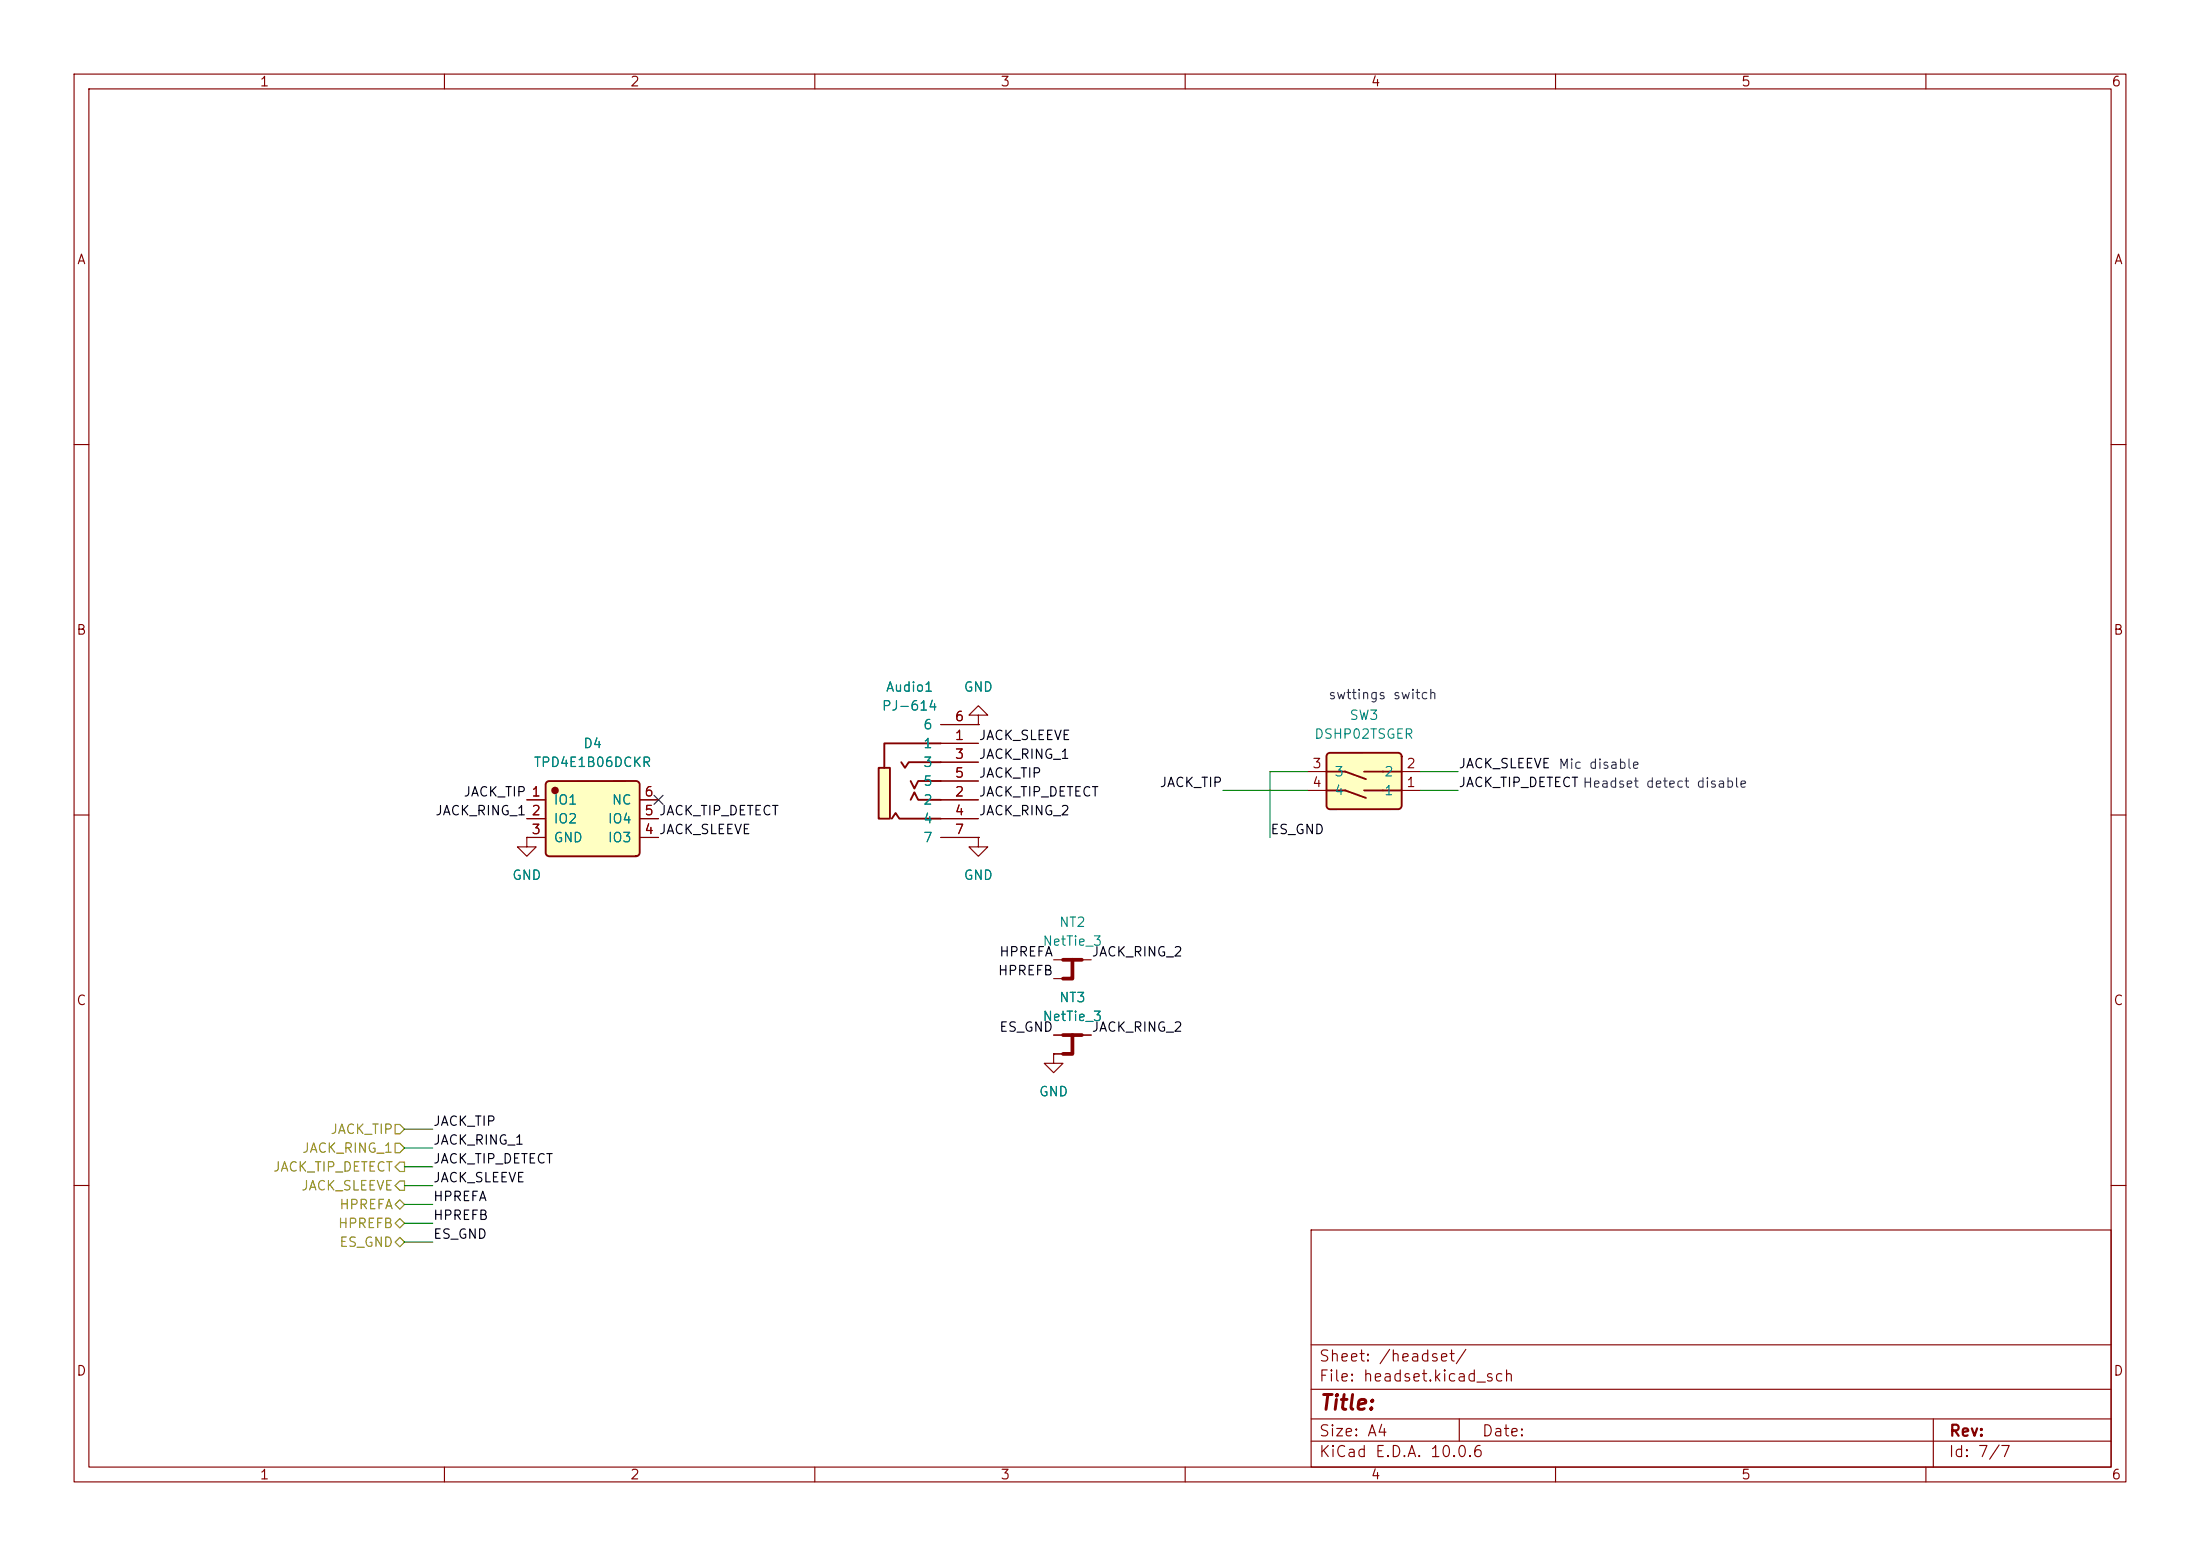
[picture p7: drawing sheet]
(kicad_sch
 (version 20260306)
 (generator "eeschema")
 (generator_version "10.0")
 (paper "A4")
 (lib_symbols
  (symbol "Device:NetTie_3"
   (pin_numbers (hide yes))
   (pin_names
    (offset 0) (hide yes)) (exclude_from_sim no) (in_bom no) (on_board yes)
   (in_pos_files yes)
   (duplicate_pin_numbers_are_jumpers no)
   (property "Reference" "NT" (at 0 1.27 0) (show_name no) (do_not_autoplace no) (effects (font (size 1.27 1.27))))
   (property "Value" "NetTie_3" (at 0 -3.81 0) (show_name no) (do_not_autoplace no) (effects (font (size 1.27 1.27))))
   (property "Footprint" "" (at 0 0 0) (show_name no) (do_not_autoplace no) (hide yes) (effects (font (size 1.27 1.27))))
   (property "Datasheet" "" (at 0 0 0) (show_name no) (do_not_autoplace no) (hide yes) (effects (font (size 1.27 1.27))))
   (property "Description" "Net tie, 3 pins" (at 0 0 0) (show_name no) (do_not_autoplace no) (hide yes) (effects (font (size 1.27 1.27))))
   (symbol "NetTie_3_0_1"
    (polyline (pts (xy -1.27 0) (xy 1.27 0)) (stroke (width 0.508) (type default)) (fill (type none)))
    (polyline (pts (xy 0 0) (xy 0 -2.54) (xy -1.27 -2.54)) (stroke (width 0.508) (type default)) (fill (type none))))
   (symbol "NetTie_3_1_1"
    (pin passive line (at -2.54 0 0) (length 2.54) (name "1" (effects (font (size 1.27 1.27)))) (number "1" (effects (font (size 1.27 1.27)))))
    (pin passive line (at 2.54 0 180) (length 2.54) (name "2" (effects (font (size 1.27 1.27)))) (number "2" (effects (font (size 1.27 1.27)))))
    (pin passive line (at -2.54 -2.54 0) (length 2.54) (name "3" (effects (font (size 1.27 1.27)))) (number "3" (effects (font (size 1.27 1.27))))))
   (embedded_fonts no))
  (symbol "JLCImport:DSHP02TSGER"
   (pin_names
    (offset 1.016)) (exclude_from_sim no) (in_bom yes) (on_board yes)
   (in_pos_files yes)
   (duplicate_pin_numbers_are_jumpers no)
   (property "Reference" "SW" (at 0 9.62 0) (show_name no) (do_not_autoplace no) (effects (font (size 1.27 1.27))))
   (property "Value" "DSHP02TSGER" (at 0 -9.62 0) (show_name no) (do_not_autoplace no) (effects (font (size 1.27 1.27))))
   (property "Footprint" "JLCImport:DSHP02TSGER" (at 0 0 0) (show_name no) (do_not_autoplace no) (hide yes) (effects (font (size 1.27 1.27))))
   (property "Datasheet" "https://item.szlcsc.com/341359.html" (at 0 0 0) (show_name no) (do_not_autoplace no) (hide yes) (effects (font (size 1.27 1.27))))
   (property "Description" "DSHP02TSGER; SW-SMD_DSHP02TSGER; 康深" (at 0 0 0) (show_name no) (do_not_autoplace no) (hide yes) (effects (font (size 1.27 1.27))))
   (property "LCSC" "C3293142" (at 0 0 0) (show_name no) (do_not_autoplace no) (hide yes) (effects (font (size 1.27 1.27))))
   (property "Manufacturer" "康深" (at 0 0 0) (show_name no) (do_not_autoplace no) (hide yes) (effects (font (size 1.27 1.27))))
   (property "Manufacturer Part" "DSHP02TSGER" (at 0 0 0) (show_name no) (do_not_autoplace no) (hide yes) (effects (font (size 1.27 1.27))))
   (symbol "DSHP02TSGER_0_1"
    (polyline (pts (xy -2.54 5.08) (xy -2.54 2.54)) (stroke (width 0.254) (type solid)) (fill (type none)))
    (polyline (pts (xy -2.54 2.54) (xy -3.556 -0.254)) (stroke (width 0.254) (type solid)) (fill (type none)))
    (polyline (pts (xy -2.54 -2.54) (xy -2.54 0)) (stroke (width 0.254) (type solid)) (fill (type none)))
    (polyline (pts (xy -2.54 -2.54) (xy -2.54 -5.08)) (stroke (width 0.254) (type solid)) (fill (type none)))
    (polyline (pts (xy 0 5.08) (xy 0 2.54)) (stroke (width 0.254) (type solid)) (fill (type none)))
    (polyline (pts (xy 0 2.54) (xy -1.016 -0.254)) (stroke (width 0.254) (type solid)) (fill (type none)))
    (polyline (pts (xy 0 -2.54) (xy 0 0)) (stroke (width 0.254) (type solid)) (fill (type none)))
    (polyline (pts (xy 0 -2.54) (xy 0 -5.08)) (stroke (width 0.254) (type solid)) (fill (type none)))
    (polyline (pts (xy 2.032 -5.08) (xy 2.1311 -5.0702) (xy 2.2264 -5.0413) (xy 2.3142 -4.9944) (xy 2.3912 -4.9312) (xy 2.4544 -4.8542) (xy 2.5013 -4.7664) (xy 2.5302 -4.6711) (xy 2.54 -4.572) (xy 2.5302 4.6711) (xy 2.5013 4.7664) (xy 2.4544 4.8542) (xy 2.3912 4.9312) (xy 2.3142 4.9944) (xy 2.2264 5.0413) (xy 2.1311 5.0702) (xy 2.032 5.08) (xy -4.6711 5.0702) (xy -4.7664 5.0413) (xy -4.8542 4.9944) (xy -4.9312 4.9312) (xy -4.9944 4.8542) (xy -5.0413 4.7664) (xy -5.0702 4.6711) (xy -5.08 4.572) (xy -5.0702 -4.6711) (xy -5.0413 -4.7664) (xy -4.9944 -4.8542) (xy -4.9312 -4.9312) (xy -4.8542 -4.9944) (xy -4.7664 -5.0413) (xy -4.6711 -5.0702) (xy -4.572 -5.08) (xy 2.032 -5.08)) (stroke (width 0.254) (type solid)) (fill (type background)))
    (pin unspecified line (at -2.54 -7.62 90) (length 2.54) (name "1" (effects (font (size 1.27 1.27)))) (number "1" (effects (font (size 1.27 1.27)))))
    (pin unspecified line (at 0 -7.62 90) (length 2.54) (name "2" (effects (font (size 1.27 1.27)))) (number "2" (effects (font (size 1.27 1.27)))))
    (pin unspecified line (at 0 7.62 270) (length 2.54) (name "3" (effects (font (size 1.27 1.27)))) (number "3" (effects (font (size 1.27 1.27)))))
    (pin unspecified line (at -2.54 7.62 270) (length 2.54) (name "4" (effects (font (size 1.27 1.27)))) (number "4" (effects (font (size 1.27 1.27))))))
   (embedded_fonts no))
  (symbol "JLCImport:PJ-614"
   (pin_names
    (offset 1.016)) (exclude_from_sim no) (in_bom yes) (on_board yes)
   (in_pos_files yes)
   (duplicate_pin_numbers_are_jumpers no)
   (property "Reference" "Audio" (at 0 8.35 0) (show_name no) (do_not_autoplace no) (effects (font (size 1.27 1.27))))
   (property "Value" "PJ-614" (at 0 -10.89 0) (show_name no) (do_not_autoplace no) (effects (font (size 1.27 1.27))))
   (property "Footprint" "JLCImport:PJ-614" (at 0 0 0) (show_name no) (do_not_autoplace no) (hide yes) (effects (font (size 1.27 1.27))))
   (property "Datasheet" "https://www.lcsc.com/datasheet/lcsc_datasheet_2108131730_Korean-Hroparts-Elec-PJ-614_C145801.pdf" (at 0 0 0) (show_name no) (do_not_autoplace no) (hide yes) (effects (font (size 1.27 1.27))))
   (property "Description" "12V 1A 3.5mm Headphone Jack Copper alloy Gold SMD Audio Connectors ROHS" (at 0 0 0) (show_name no) (do_not_autoplace no) (hide yes) (effects (font (size 1.27 1.27))))
   (property "LCSC" "C145801" (at 0 0 0) (show_name no) (do_not_autoplace no) (hide yes) (effects (font (size 1.27 1.27))))
   (property "Manufacturer" "Korean Hroparts Elec" (at 0 0 0) (show_name no) (do_not_autoplace no) (hide yes) (effects (font (size 1.27 1.27))))
   (property "Manufacturer Part" "PJ-614" (at 0 0 0) (show_name no) (do_not_autoplace no) (hide yes) (effects (font (size 1.27 1.27))))
   (symbol "PJ-614_0_1"
    (rectangle (start -7.112 0.508) (end -5.588 -6.35) (stroke (width 0.254) (type solid)) (fill (type background)))
    (polyline (pts (xy 1.27 3.81) (xy -6.35 3.81) (xy -6.35 0.508)) (stroke (width 0.254) (type solid)) (fill (type none)))
    (polyline (pts (xy 1.27 1.27) (xy -3.048 1.27) (xy -3.556 0.508) (xy -4.064 1.27)) (stroke (width 0.254) (type solid)) (fill (type none)))
    (polyline (pts (xy 1.27 -1.27) (xy -1.778 -1.27) (xy -2.286 -2.286) (xy -2.794 -1.27)) (stroke (width 0.254) (type solid)) (fill (type none)))
    (polyline (pts (xy 1.27 -3.81) (xy -1.778 -3.81) (xy -2.286 -2.794) (xy -2.794 -3.81)) (stroke (width 0.254) (type solid)) (fill (type none)))
    (polyline (pts (xy 1.27 -6.35) (xy -4.318 -6.35) (xy -4.826 -5.588) (xy -5.334 -6.35)) (stroke (width 0.254) (type solid)) (fill (type none)))
    (pin unspecified line (at 6.35 3.81 180) (length 5.08) (name "1" (effects (font (size 1.27 1.27)))) (number "1" (effects (font (size 1.27 1.27)))))
    (pin unspecified line (at 6.35 -3.81 180) (length 5.08) (name "2" (effects (font (size 1.27 1.27)))) (number "2" (effects (font (size 1.27 1.27)))))
    (pin unspecified line (at 6.35 1.27 180) (length 5.08) (name "3" (effects (font (size 1.27 1.27)))) (number "3" (effects (font (size 1.27 1.27)))))
    (pin unspecified line (at 6.35 -6.35 180) (length 5.08) (name "4" (effects (font (size 1.27 1.27)))) (number "4" (effects (font (size 1.27 1.27)))))
    (pin unspecified line (at 6.35 -1.27 180) (length 5.08) (name "5" (effects (font (size 1.27 1.27)))) (number "5" (effects (font (size 1.27 1.27)))))
    (pin unspecified line (at 6.35 6.35 180) (length 5.08) (name "6" (effects (font (size 1.27 1.27)))) (number "6" (effects (font (size 1.27 1.27)))))
    (pin unspecified line (at 6.35 -8.89 180) (length 5.08) (name "7" (effects (font (size 1.27 1.27)))) (number "7" (effects (font (size 1.27 1.27))))))
   (embedded_fonts no))
  (symbol "JLCImport:TPD4E1B06DCKR"
   (pin_names
    (offset 1.016)) (exclude_from_sim no) (in_bom yes) (on_board yes)
   (in_pos_files yes)
   (duplicate_pin_numbers_are_jumpers no)
   (property "Reference" "D" (at 0 7.08 0) (show_name no) (do_not_autoplace no) (effects (font (size 1.27 1.27))))
   (property "Value" "TPD4E1B06DCKR" (at 0 -7.08 0) (show_name no) (do_not_autoplace no) (effects (font (size 1.27 1.27))))
   (property "Footprint" "JLCImport:TPD4E1B06DCKR" (at 0 0 0) (show_name no) (do_not_autoplace no) (hide yes) (effects (font (size 1.27 1.27))))
   (property "Datasheet" "https://www.lcsc.com/datasheet/lcsc_datasheet_2303021030_Texas-Instruments-TPD4E1B06DCKR_C840093.pdf" (at 0 0 0) (show_name no) (do_not_autoplace no) (hide yes) (effects (font (size 1.27 1.27))))
   (property "Description" "-40℃~+125℃ 0.7pF 14.5V 3A@8/20us 45W@8/20us 5.5V 500pA 7V Bidirectional ESD Four channels IEC 61000-4-2、IEC 61000-4-5 SC-70-6 ESD and Surge Protection (TVS/ESD) ROHS" (at 0 0 0) (show_name no) (do_not_autoplace no) (hide yes) (effects (font (size 1.27 1.27))))
   (property "LCSC" "C840093" (at 0 0 0) (show_name no) (do_not_autoplace no) (hide yes) (effects (font (size 1.27 1.27))))
   (property "Manufacturer" "Texas Instruments" (at 0 0 0) (show_name no) (do_not_autoplace no) (hide yes) (effects (font (size 1.27 1.27))))
   (property "Manufacturer Part" "TPD4E1B06DCKR" (at 0 0 0) (show_name no) (do_not_autoplace no) (hide yes) (effects (font (size 1.27 1.27))))
   (symbol "TPD4E1B06DCKR_0_1"
    (circle (center -5.08 3.81) (radius 0.381) (stroke (width 0.254) (type solid)) (fill (type outline)))
    (polyline (pts (xy 5.842 -5.08) (xy 5.9411 -5.0702) (xy 6.0364 -5.0413) (xy 6.1242 -4.9944) (xy 6.2012 -4.9312) (xy 6.2644 -4.8542) (xy 6.3113 -4.7664) (xy 6.3402 -4.6711) (xy 6.35 -4.572) (xy 6.3402 4.6711) (xy 6.3113 4.7664) (xy 6.2644 4.8542) (xy 6.2012 4.9312) (xy 6.1242 4.9944) (xy 6.0364 5.0413) (xy 5.9411 5.0702) (xy 5.842 5.08) (xy -5.9411 5.0702) (xy -6.0364 5.0413) (xy -6.1242 4.9944) (xy -6.2012 4.9312) (xy -6.2644 4.8542) (xy -6.3113 4.7664) (xy -6.3402 4.6711) (xy -6.35 4.572) (xy -6.3402 -4.6711) (xy -6.3113 -4.7664) (xy -6.2644 -4.8542) (xy -6.2012 -4.9312) (xy -6.1242 -4.9944) (xy -6.0364 -5.0413) (xy -5.9411 -5.0702) (xy -5.842 -5.08) (xy 5.842 -5.08)) (stroke (width 0.254) (type solid)) (fill (type background)))
    (pin unspecified line (at -8.89 2.54 0) (length 2.54) (name "IO1" (effects (font (size 1.27 1.27)))) (number "1" (effects (font (size 1.27 1.27)))))
    (pin unspecified line (at -8.89 0 0) (length 2.54) (name "IO2" (effects (font (size 1.27 1.27)))) (number "2" (effects (font (size 1.27 1.27)))))
    (pin unspecified line (at -8.89 -2.54 0) (length 2.54) (name "GND" (effects (font (size 1.27 1.27)))) (number "3" (effects (font (size 1.27 1.27)))))
    (pin unspecified line (at 8.89 -2.54 180) (length 2.54) (name "IO3" (effects (font (size 1.27 1.27)))) (number "4" (effects (font (size 1.27 1.27)))))
    (pin unspecified line (at 8.89 0 180) (length 2.54) (name "IO4" (effects (font (size 1.27 1.27)))) (number "5" (effects (font (size 1.27 1.27)))))
    (pin unspecified line (at 8.89 2.54 180) (length 2.54) (name "NC" (effects (font (size 1.27 1.27)))) (number "6" (effects (font (size 1.27 1.27))))))
   (embedded_fonts no))
  (symbol "power:GND"
   (power global)
   (pin_numbers (hide yes))
   (pin_names
    (offset 0) (hide yes)) (exclude_from_sim no) (in_bom yes) (on_board yes)
   (in_pos_files yes)
   (duplicate_pin_numbers_are_jumpers no)
   (property "Reference" "#PWR" (at 0 -6.35 0) (show_name no) (do_not_autoplace no) (hide yes) (effects (font (size 1.27 1.27))))
   (property "Value" "GND" (at 0 -3.81 0) (show_name no) (do_not_autoplace no) (effects (font (size 1.27 1.27))))
   (property "Footprint" "" (at 0 0 0) (show_name no) (do_not_autoplace no) (hide yes) (effects (font (size 1.27 1.27))))
   (property "Datasheet" "" (at 0 0 0) (show_name no) (do_not_autoplace no) (hide yes) (effects (font (size 1.27 1.27))))
   (property "Description" "Power symbol creates a global label with name \"GND\" , ground" (at 0 0 0) (show_name no) (do_not_autoplace no) (hide yes) (effects (font (size 1.27 1.27))))
   (symbol "GND_0_1"
    (polyline (pts (xy 0 0) (xy 0 -1.27) (xy 1.27 -1.27) (xy 0 -2.54) (xy -1.27 -1.27) (xy 0 -1.27)) (stroke (width 0) (type default)) (fill (type none))))
   (symbol "GND_1_1"
    (pin power_in line (at 0 0 270) (length 0) (name "" (effects (font (size 1.27 1.27)))) (number "1" (effects (font (size 1.27 1.27))))))
   (embedded_fonts no)))
 (text "Headset detect disable"
  (exclude_from_sim no)
  (at 224.79 105.918 0)
  (effects (font (size 1.27 1.27))))
 (text "swttings switch"
  (exclude_from_sim no)
  (at 186.69 93.98 0)
  (effects (font (size 1.27 1.27))))
 (text "Mic disable"
  (exclude_from_sim no)
  (at 215.9 103.378 0)
  (effects (font (size 1.27 1.27))))
 (no_connect
  (at 88.9 107.95))
 (wire
  (pts (xy 171.45 113.03) (xy 171.45 104.14))
  (stroke (width 0) (type default)))
 (wire
  (pts (xy 54.61 167.64) (xy 58.42 167.64))
  (stroke (width 0) (type default)))
 (wire
  (pts (xy 54.61 165.1) (xy 58.42 165.1))
  (stroke (width 0) (type default)))
 (wire
  (pts (xy 54.61 152.4) (xy 58.42 152.4))
  (stroke (width 0) (type default)))
 (wire
  (pts (xy 171.45 104.14) (xy 176.53 104.14))
  (stroke (width 0) (type default)))
 (wire
  (pts (xy 196.85 106.68) (xy 191.77 106.68))
  (stroke (width 0) (type default)))
 (wire
  (pts (xy 54.61 160.02) (xy 58.42 160.02))
  (stroke (width 0) (type default)))
 (wire
  (pts (xy 196.85 104.14) (xy 191.77 104.14))
  (stroke (width 0) (type default)))
 (wire
  (pts (xy 54.61 154.94) (xy 58.42 154.94))
  (stroke (width 0) (type default)))
 (wire
  (pts (xy 54.61 157.48) (xy 58.42 157.48))
  (stroke (width 0) (type default)))
 (wire
  (pts (xy 165.1 106.68) (xy 176.53 106.68))
  (stroke (width 0) (type default)))
 (wire
  (pts (xy 54.61 162.56) (xy 58.42 162.56))
  (stroke (width 0) (type default)))
 (label "HPREFA"
  (at 58.42 162.56 0)
  (effects (font (size 1.27 1.27)) (justify left bottom)))
 (label "HPREFB"
  (at 58.42 165.1 0)
  (effects (font (size 1.27 1.27)) (justify left bottom)))
 (label "JACK_SLEEVE"
  (at 58.42 160.02 0)
  (effects (font (size 1.27 1.27)) (justify left bottom)))
 (label "JACK_RING_2"
  (at 147.32 139.7 0)
  (effects (font (size 1.27 1.27)) (justify left bottom)))
 (label "ES_GND"
  (at 58.42 167.64 0)
  (effects (font (size 1.27 1.27)) (justify left bottom)))
 (label "JACK_TIP_DETECT"
  (at 88.9 110.49 0)
  (effects (font (size 1.27 1.27)) (justify left bottom)))
 (label "JACK_RING_1"
  (at 58.42 154.94 0)
  (effects (font (size 1.27 1.27)) (justify left bottom)))
 (label "JACK_RING_2"
  (at 147.32 129.54 0)
  (effects (font (size 1.27 1.27)) (justify left bottom)))
 (label "JACK_TIP_DETECT"
  (at 58.42 157.48 0)
  (effects (font (size 1.27 1.27)) (justify left bottom)))
 (label "JACK_TIP"
  (at 58.42 152.4 0)
  (effects (font (size 1.27 1.27)) (justify left bottom)))
 (label "ES_GND"
  (at 142.24 139.7 180)
  (effects (font (size 1.27 1.27)) (justify right bottom)))
 (label "HPREFA"
  (at 142.24 129.54 180)
  (effects (font (size 1.27 1.27)) (justify right bottom)))
 (label "JACK_TIP"
  (at 71.12 107.95 180)
  (effects (font (size 1.27 1.27)) (justify right bottom)))
 (label "JACK_SLEEVE"
  (at 88.9 113.03 0)
  (effects (font (size 1.27 1.27)) (justify left bottom)))
 (label "JACK_TIP_DETECT"
  (at 132.08 107.95 0)
  (effects (font (size 1.27 1.27)) (justify left bottom)))
 (label "JACK_TIP_DETECT"
  (at 196.85 106.68 0)
  (effects (font (size 1.27 1.27)) (justify left bottom)))
 (label "JACK_RING_1"
  (at 132.08 102.87 0)
  (effects (font (size 1.27 1.27)) (justify left bottom)))
 (label "JACK_SLEEVE"
  (at 196.85 104.14 0)
  (effects (font (size 1.27 1.27)) (justify left bottom)))
 (label "JACK_SLEEVE"
  (at 132.08 100.33 0)
  (effects (font (size 1.27 1.27)) (justify left bottom)))
 (label "JACK_RING_1"
  (at 71.12 110.49 180)
  (effects (font (size 1.27 1.27)) (justify right bottom)))
 (label "JACK_TIP"
  (at 132.08 105.41 0)
  (effects (font (size 1.27 1.27)) (justify left bottom)))
 (label "JACK_TIP"
  (at 165.1 106.68 180)
  (effects (font (size 1.27 1.27)) (justify right bottom)))
 (label "ES_GND"
  (at 171.45 113.03 0)
  (effects (font (size 1.27 1.27)) (justify left bottom)))
 (label "JACK_RING_2"
  (at 132.08 110.49 0)
  (effects (font (size 1.27 1.27)) (justify left bottom)))
 (label "HPREFB"
  (at 142.24 132.08 180)
  (effects (font (size 1.27 1.27)) (justify right bottom)))
 (hierarchical_label "JACK_SLEEVE"
  (shape output)
  (at 54.61 160.02 180)
  (effects (font (size 1.27 1.27)) (justify right)))
 (hierarchical_label "HPREFB"
  (shape bidirectional)
  (at 54.61 165.1 180)
  (effects (font (size 1.27 1.27)) (justify right)))
 (hierarchical_label "JACK_TIP"
  (shape input)
  (at 54.61 152.4 180)
  (effects (font (size 1.27 1.27)) (justify right)))
 (hierarchical_label "ES_GND"
  (shape bidirectional)
  (at 54.61 167.64 180)
  (effects (font (size 1.27 1.27)) (justify right)))
 (hierarchical_label "JACK_TIP_DETECT"
  (shape output)
  (at 54.61 157.48 180)
  (effects (font (size 1.27 1.27)) (justify right)))
 (hierarchical_label "HPREFA"
  (shape bidirectional)
  (at 54.61 162.56 180)
  (effects (font (size 1.27 1.27)) (justify right)))
 (hierarchical_label "JACK_RING_1"
  (shape input)
  (at 54.61 154.94 180)
  (effects (font (size 1.27 1.27)) (justify right)))
 (symbol
  (lib_id "Device:NetTie_3")
  (at 144.78 139.7 0)
  (unit 1)
  (body_style 1)
  (exclude_from_sim no)
  (in_bom no)
  (on_board yes)
  (in_pos_files yes)
  (dnp no)
  (fields_autoplaced yes)
  (property "Reference" "NT3" (at 144.78 134.62 0) (show_name no) (do_not_autoplace no) (effects (font (size 1.27 1.27))))
  (property "Value" "NetTie_3" (at 144.78 137.16 0) (show_name no) (do_not_autoplace no) (effects (font (size 1.27 1.27))))
  (property "Footprint" "NetTie:NetTie-3_SMD_Pad0.5mm" (at 144.78 139.7 0) (hide yes) (show_name no) (do_not_autoplace no) (effects (font (size 1.27 1.27))))
  (property "Datasheet" "" (at 144.78 139.7 0) (hide yes) (show_name no) (do_not_autoplace no) (effects (font (size 1.27 1.27))))
  (property "Description" "Net tie, 3 pins" (at 144.78 139.7 0) (hide yes) (show_name no) (do_not_autoplace no) (effects (font (size 1.27 1.27))))
  (pin "2")
  (pin "3")
  (pin "1"))
 (symbol
  (lib_id "Device:NetTie_3")
  (at 144.78 129.54 0)
  (unit 1)
  (body_style 1)
  (exclude_from_sim no)
  (in_bom no)
  (on_board yes)
  (in_pos_files yes)
  (dnp no)
  (fields_autoplaced yes)
  (property "Reference" "NT2" (at 144.78 124.46 0) (show_name no) (do_not_autoplace no) (effects (font (size 1.27 1.27))))
  (property "Value" "NetTie_3" (at 144.78 127 0) (show_name no) (do_not_autoplace no) (effects (font (size 1.27 1.27))))
  (property "Footprint" "NetTie:NetTie-3_SMD_Pad0.5mm" (at 144.78 129.54 0) (hide yes) (show_name no) (do_not_autoplace no) (effects (font (size 1.27 1.27))))
  (property "Datasheet" "" (at 144.78 129.54 0) (hide yes) (show_name no) (do_not_autoplace no) (effects (font (size 1.27 1.27))))
  (property "Description" "Net tie, 3 pins" (at 144.78 129.54 0) (hide yes) (show_name no) (do_not_autoplace no) (effects (font (size 1.27 1.27))))
  (pin "2")
  (pin "3")
  (pin "1"))
 (symbol
  (lib_id "power:GND")
  (at 132.08 97.79 180)
  (unit 1)
  (body_style 1)
  (exclude_from_sim no)
  (in_bom yes)
  (on_board yes)
  (in_pos_files yes)
  (dnp no)
  (fields_autoplaced yes)
  (property "Reference" "#PWR038" (at 132.08 91.44 0) (hide yes) (show_name no) (do_not_autoplace no) (effects (font (size 1.27 1.27))))
  (property "Value" "GND" (at 132.08 92.71 0) (show_name no) (do_not_autoplace no) (effects (font (size 1.27 1.27))))
  (property "Footprint" "" (at 132.08 97.79 0) (hide yes) (show_name no) (do_not_autoplace no) (effects (font (size 1.27 1.27))))
  (property "Datasheet" "" (at 132.08 97.79 0) (hide yes) (show_name no) (do_not_autoplace no) (effects (font (size 1.27 1.27))))
  (property "Description" "Power symbol creates a global label with name \"GND\" , ground" (at 132.08 97.79 0) (hide yes) (show_name no) (do_not_autoplace no) (effects (font (size 1.27 1.27))))
  (pin "1"))
 (symbol
  (lib_id "JLCImport:TPD4E1B06DCKR")
  (at 80.01 110.49 0)
  (unit 1)
  (body_style 1)
  (exclude_from_sim no)
  (in_bom yes)
  (on_board yes)
  (in_pos_files yes)
  (dnp no)
  (fields_autoplaced yes)
  (property "Reference" "D4" (at 80.01 100.33 0) (show_name no) (do_not_autoplace no) (effects (font (size 1.27 1.27))))
  (property "Value" "TPD4E1B06DCKR" (at 80.01 102.87 0) (show_name no) (do_not_autoplace no) (effects (font (size 1.27 1.27))))
  (property "Footprint" "JLCImport:TPD4E1B06DCKR" (at 80.01 110.49 0) (hide yes) (show_name no) (do_not_autoplace no) (effects (font (size 1.27 1.27))))
  (property "Datasheet" "https://www.lcsc.com/datasheet/lcsc_datasheet_2303021030_Texas-Instruments-TPD4E1B06DCKR_C840093.pdf" (at 80.01 110.49 0) (hide yes) (show_name no) (do_not_autoplace no) (effects (font (size 1.27 1.27))))
  (property "Description" "-40℃~+125℃ 0.7pF 14.5V 3A@8/20us 45W@8/20us 5.5V 500pA 7V Bidirectional ESD Four channels IEC 61000-4-2、IEC 61000-4-5 SC-70-6 ESD and Surge Protection (TVS/ESD) ROHS" (at 80.01 110.49 0) (hide yes) (show_name no) (do_not_autoplace no) (effects (font (size 1.27 1.27))))
  (property "LCSC" "C840093" (at 80.01 110.49 0) (hide yes) (show_name no) (do_not_autoplace no) (effects (font (size 1.27 1.27))))
  (property "Manufacturer" "Texas Instruments" (at 80.01 110.49 0) (hide yes) (show_name no) (do_not_autoplace no) (effects (font (size 1.27 1.27))))
  (property "Manufacturer Part" "TPD4E1B06DCKR" (at 80.01 110.49 0) (hide yes) (show_name no) (do_not_autoplace no) (effects (font (size 1.27 1.27))))
  (pin "4")
  (pin "6")
  (pin "2")
  (pin "5")
  (pin "3")
  (pin "1"))
 (symbol
  (lib_id "power:GND")
  (at 142.24 142.24 0)
  (unit 1)
  (body_style 1)
  (exclude_from_sim no)
  (in_bom yes)
  (on_board yes)
  (in_pos_files yes)
  (dnp no)
  (fields_autoplaced yes)
  (property "Reference" "#PWR047" (at 142.24 148.59 0) (hide yes) (show_name no) (do_not_autoplace no) (effects (font (size 1.27 1.27))))
  (property "Value" "GND" (at 142.24 147.32 0) (show_name no) (do_not_autoplace no) (effects (font (size 1.27 1.27))))
  (property "Footprint" "" (at 142.24 142.24 0) (hide yes) (show_name no) (do_not_autoplace no) (effects (font (size 1.27 1.27))))
  (property "Datasheet" "" (at 142.24 142.24 0) (hide yes) (show_name no) (do_not_autoplace no) (effects (font (size 1.27 1.27))))
  (property "Description" "Power symbol creates a global label with name \"GND\" , ground" (at 142.24 142.24 0) (hide yes) (show_name no) (do_not_autoplace no) (effects (font (size 1.27 1.27))))
  (pin "1"))
 (symbol
  (lib_id "power:GND")
  (at 132.08 113.03 0)
  (unit 1)
  (body_style 1)
  (exclude_from_sim no)
  (in_bom yes)
  (on_board yes)
  (in_pos_files yes)
  (dnp no)
  (fields_autoplaced yes)
  (property "Reference" "#PWR037" (at 132.08 119.38 0) (hide yes) (show_name no) (do_not_autoplace no) (effects (font (size 1.27 1.27))))
  (property "Value" "GND" (at 132.08 118.11 0) (show_name no) (do_not_autoplace no) (effects (font (size 1.27 1.27))))
  (property "Footprint" "" (at 132.08 113.03 0) (hide yes) (show_name no) (do_not_autoplace no) (effects (font (size 1.27 1.27))))
  (property "Datasheet" "" (at 132.08 113.03 0) (hide yes) (show_name no) (do_not_autoplace no) (effects (font (size 1.27 1.27))))
  (property "Description" "Power symbol creates a global label with name \"GND\" , ground" (at 132.08 113.03 0) (hide yes) (show_name no) (do_not_autoplace no) (effects (font (size 1.27 1.27))))
  (pin "1"))
 (symbol
  (lib_id "JLCImport:DSHP02TSGER")
  (at 184.15 104.14 90)
  (unit 1)
  (body_style 1)
  (exclude_from_sim no)
  (in_bom yes)
  (on_board yes)
  (in_pos_files yes)
  (dnp no)
  (fields_autoplaced yes)
  (property "Reference" "SW3" (at 184.15 96.52 90) (show_name no) (do_not_autoplace no) (effects (font (size 1.27 1.27))))
  (property "Value" "DSHP02TSGER" (at 184.15 99.06 90) (show_name no) (do_not_autoplace no) (effects (font (size 1.27 1.27))))
  (property "Footprint" "JLCImport:DSHP02TSGER" (at 184.15 104.14 0) (hide yes) (show_name no) (do_not_autoplace no) (effects (font (size 1.27 1.27))))
  (property "Datasheet" "https://item.szlcsc.com/341359.html" (at 184.15 104.14 0) (hide yes) (show_name no) (do_not_autoplace no) (effects (font (size 1.27 1.27))))
  (property "Description" "DSHP02TSGER; SW-SMD_DSHP02TSGER; 康深" (at 184.15 104.14 0) (hide yes) (show_name no) (do_not_autoplace no) (effects (font (size 1.27 1.27))))
  (property "LCSC" "C3293142" (at 184.15 104.14 0) (hide yes) (show_name no) (do_not_autoplace no) (effects (font (size 1.27 1.27))))
  (property "Manufacturer" "康深" (at 184.15 104.14 0) (hide yes) (show_name no) (do_not_autoplace no) (effects (font (size 1.27 1.27))))
  (property "Manufacturer Part" "DSHP02TSGER" (at 184.15 104.14 0) (hide yes) (show_name no) (do_not_autoplace no) (effects (font (size 1.27 1.27))))
  (pin "2")
  (pin "1")
  (pin "3")
  (pin "4"))
 (symbol
  (lib_id "power:GND")
  (at 71.12 113.03 0)
  (unit 1)
  (body_style 1)
  (exclude_from_sim no)
  (in_bom yes)
  (on_board yes)
  (in_pos_files yes)
  (dnp no)
  (fields_autoplaced yes)
  (property "Reference" "#PWR077" (at 71.12 119.38 0) (hide yes) (show_name no) (do_not_autoplace no) (effects (font (size 1.27 1.27))))
  (property "Value" "GND" (at 71.12 118.11 0) (show_name no) (do_not_autoplace no) (effects (font (size 1.27 1.27))))
  (property "Footprint" "" (at 71.12 113.03 0) (hide yes) (show_name no) (do_not_autoplace no) (effects (font (size 1.27 1.27))))
  (property "Datasheet" "" (at 71.12 113.03 0) (hide yes) (show_name no) (do_not_autoplace no) (effects (font (size 1.27 1.27))))
  (property "Description" "Power symbol creates a global label with name \"GND\" , ground" (at 71.12 113.03 0) (hide yes) (show_name no) (do_not_autoplace no) (effects (font (size 1.27 1.27))))
  (pin "1"))
 (symbol
  (lib_id "JLCImport:PJ-614")
  (at 125.73 104.14 0)
  (unit 1)
  (body_style 1)
  (exclude_from_sim no)
  (in_bom yes)
  (on_board yes)
  (in_pos_files yes)
  (dnp no)
  (fields_autoplaced yes)
  (property "Reference" "Audio1" (at 122.809 92.71 0) (show_name no) (do_not_autoplace no) (effects (font (size 1.27 1.27))))
  (property "Value" "PJ-614" (at 122.809 95.25 0) (show_name no) (do_not_autoplace no) (effects (font (size 1.27 1.27))))
  (property "Footprint" "JLCImport:PJ-614" (at 125.73 104.14 0) (hide yes) (show_name no) (do_not_autoplace no) (effects (font (size 1.27 1.27))))
  (property "Datasheet" "https://www.lcsc.com/datasheet/lcsc_datasheet_2108131730_Korean-Hroparts-Elec-PJ-614_C145801.pdf" (at 125.73 104.14 0) (hide yes) (show_name no) (do_not_autoplace no) (effects (font (size 1.27 1.27))))
  (property "Description" "12V 1A 3.5mm Headphone Jack Copper alloy Gold SMD Audio Connectors ROHS" (at 125.73 104.14 0) (hide yes) (show_name no) (do_not_autoplace no) (effects (font (size 1.27 1.27))))
  (property "LCSC" "C145801" (at 125.73 104.14 0) (hide yes) (show_name no) (do_not_autoplace no) (effects (font (size 1.27 1.27))))
  (property "Manufacturer" "Korean Hroparts Elec" (at 125.73 104.14 0) (hide yes) (show_name no) (do_not_autoplace no) (effects (font (size 1.27 1.27))))
  (property "Manufacturer Part" "PJ-614" (at 125.73 104.14 0) (hide yes) (show_name no) (do_not_autoplace no) (effects (font (size 1.27 1.27))))
  (pin "1")
  (pin "2")
  (pin "3")
  (pin "4")
  (pin "7")
  (pin "6")
  (pin "5")))
